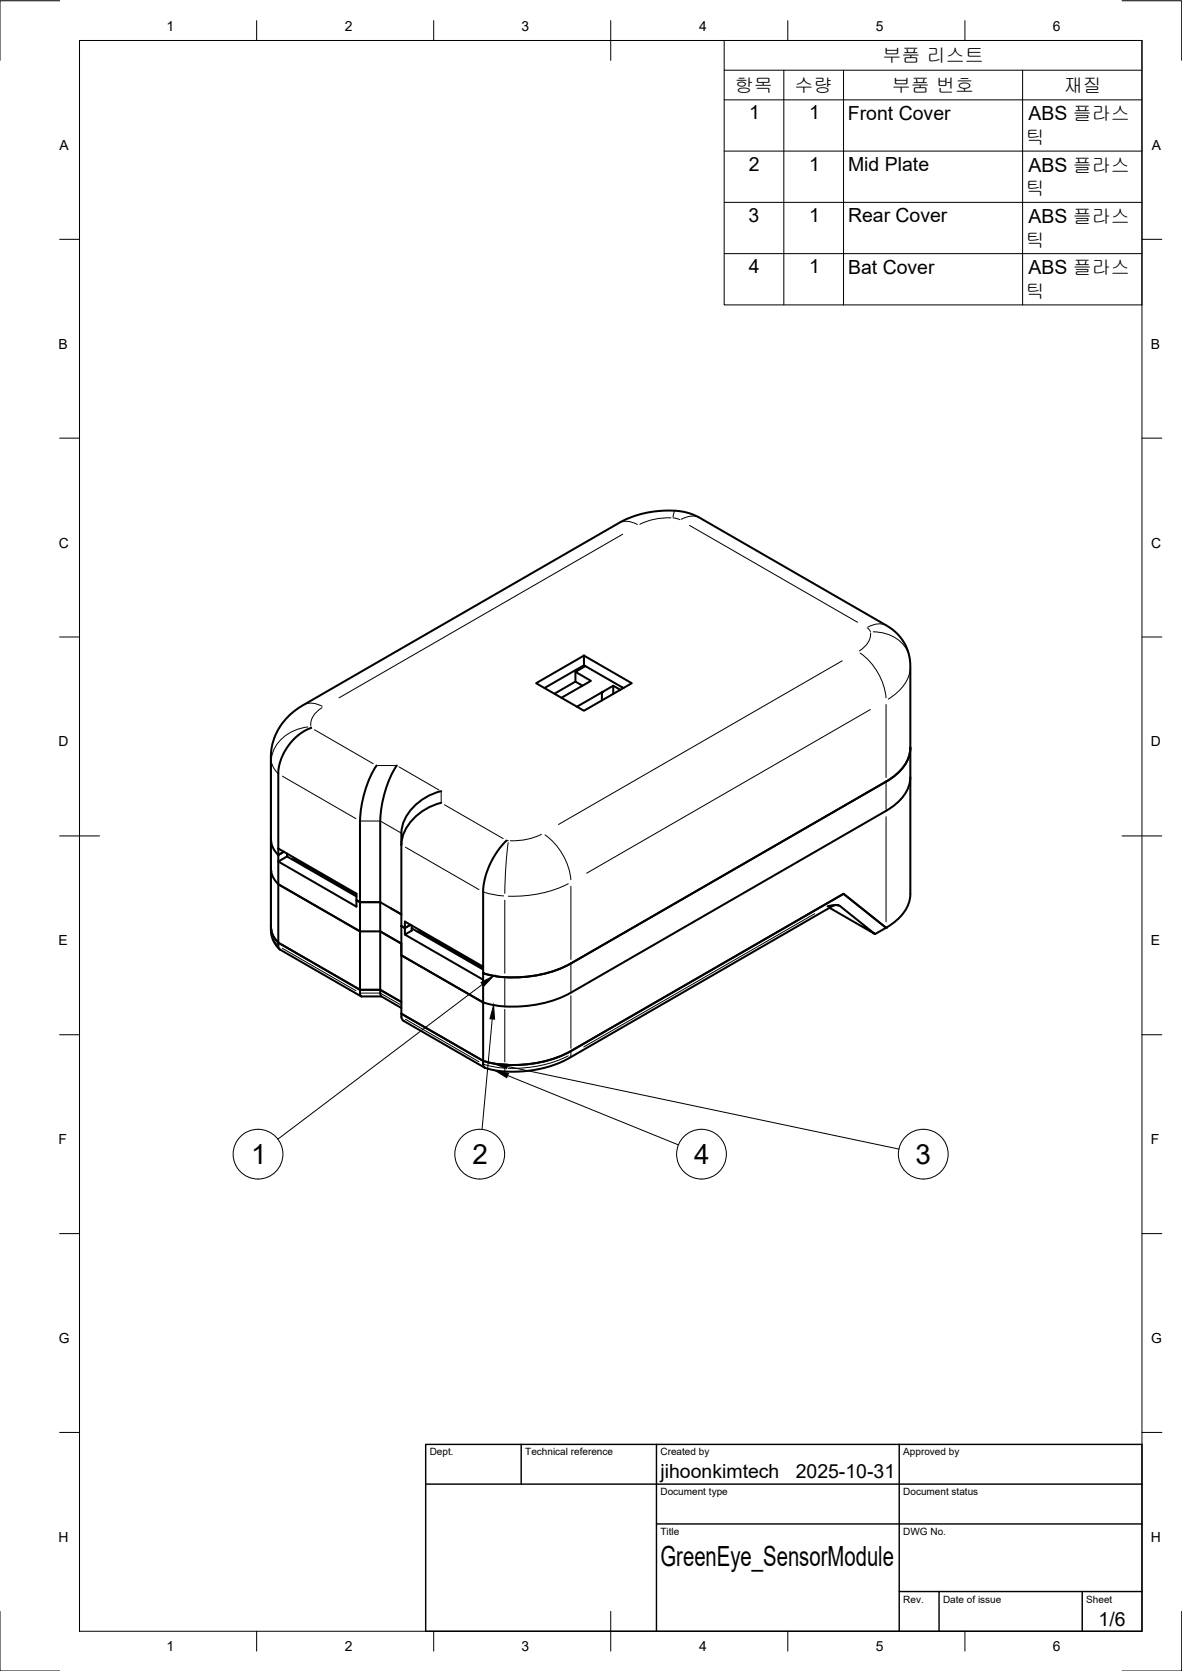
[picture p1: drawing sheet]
<svg xmlns="http://www.w3.org/2000/svg" width="297mm" height="420mm" viewBox="0 0 297 420" stroke-linecap="round" stroke-linejoin="round" font-family="sans-serif">
<!-- layer: Visible Narrow -->
<g fill="none" stroke="#000" stroke-width=".25">
<path d="M155.7 131.4a4.9 4.9 0 0 1 4.5 .5M156.5 134.3l-71.3 41.2M168.6 130.2a16.3 16.3 0 0 0-7.8 1.6M169.2 130.2l1.7 .5M169.6 128.4l-.5 1.7M173.3 132.1l42.2 24.4M175.7 130.1a4.9 4.9 0 0 0-4.5 .5M217.9 157.9l.8 .9M218.8 159.2a5.1 5.1 0 0 1-2.9 4.5M219.4 158.9a9 9 0 0 1 9.1 6M222.7 157.2a4.9 4.9 0 0 0-4.6 .5M76.4 177.1a4.9 4.9 0 0 1 4.6 .5"/>
<path d="M80.9 177.9a5.1 5.1 0 0 0-2.8 4.6M211.6 166.2l-71.2 41.1M216.2 164.2a16 16 0 0 1 6.5 11.3M218.7 178.4l-71.3 41.2M222.7 177.1v18.4M228.8 168.1a10.4 10.4 0 0 1-5.6 7.7M68.1 190.4l.1 1M68.2 192.4v18.4M68.2 191.6l.5 1.4 1.1 1.4M71 195.2l18.5 10.6M77.4 182.8a9.9 9.9 0 0 0-9.2 8M78.1 182.7l.1 .3"/>
<path d="M79 183.5l14.8 8.5M94.9 192.5h4.5M100.2 192.8l10.1 5.8M110.9 199.1v2.6M222.7 196.9v6.6M68.2 212.2v6.6M68.2 219.9v13.3M90.7 206.4h4.6M95.8 206.6l4.8 2.7M101.9 213l18.5 10.7M111.7 202.4l14.7 8.5M127.3 211.3l.4 .1"/>
<path d="M127.7 211.9l-.5 5.3-.3 7.4M136.1 209.8a16 16 0 0 1-7.9 1.6M137 209.9a16 16 0 0 1 6.5 11.3M222.7 205.4v26.4M68.1 233.6l.1 1v-.7M68.2 234.7v.2M68.2 234.9l.5 1.4 1.1 1.4M71 238.4l18.5 10.7M121.7 224.4l2 .5 2.9 .4M126.9 226.3v18.4M142.8 222.2a31.1 31.1 0 0 1-15 3.1M143.5 222.9v18.3"/>
<path d="M204.7 229.7l-58 33.5M209.2 227.8l-1.1 .1M210.7 227.6l.4 .2M90.7 249.7h4.6M95.8 249.9l4.8 2.7M101.9 256.3l18.5 10.7M126.9 246.1v6.6M126.9 253.8v13.2M143.5 242.6v6.6M143.5 250.3v13.3M121.7 267.6l2 .6 2.9 .4M126.8 268.6l.1 .8"/>
<path d="M126.9 267.8v.7M142.8 265.5a31.1 31.1 0 0 1-15 3.1M143.5 264.3v.8M143.5 265.2l-.4 .8"/>
</g>
<!-- layer: Visible -->
<g fill="none" stroke="#000" stroke-width=".51">
<path d="M134.7 171.8l12-7 12.1 7-12.1 6.9zM136.8 173l9.9-5.7 10 5.7M144.6 168.9v2.5l1.8 1M144.6 171.4l-5.3 3M146.7 164.8v2.5M147.1 167.5l-2.5 1.4 3.9 2.3-7.4 4.3M151.3 176.1v-2l-6.3 3.6M154.1 172.4v2.1M155.9 173.4l-1.8-1-2.8 1.7M156.2 172.7l.4 .3M78.2 183l-2.7 1.4-2.1 1.9-2 2.9-1.1 2.7-.4 2.2v19.3M94.6 192.5a28 28 0 0 0-4.1 13.9v42.5h5v.8"/>
<path d="M99.7 192.5a28 28 0 0 0-4.1 13.9l-.1 42.5 5.4 3-5.4-3h-5l-20.6-11.9M110.9 198.9a13 13 0 0 0-9.9 9.5l-.1 1.1M222.7 196.5l-79.2 45.7a30.4 30.4 0 0 1-22.1 2.5M228.8 187.9a9.8 9.8 0 0 1-5.1 8l-1 .6M228.8 188a9.8 9.8 0 0 1-5.1 7.9l-1 .6M228.8 188l-.2-22.3-.6-2.3-.7-1.7-1-1.4-1.3-1.4-2.1-1.6-47.8-27.5-2.8-1-2.5-.4h-2.5l-2.9 .2-4.5 1-3.8 1.6-80.2 46.3-2.7 2-1.7 1.6-1.4 2.1-1.1 2.3-.7 2.4-.2 2v20.8a5.4 5.4 0 0 0 1.8 4.3M228.8 188v7.4a9.8 9.8 0 0 1-5.1 7.8l-80.2 46.4a30.4 30.4 0 0 1-22.1 2.4M228.8 195.5v29.3a9.8 9.8 0 0 1-5.1 7.8l-1 .7-10.7-8.6-68.5 39.6M68.1 210.8v22M68.1 217.9a5.4 5.4 0 0 0 1.8 4.4M69.9 215h.1M69.9 213.4v1.6l1.4-.8-1.4 .8"/>
<path d="M69.9 213.4l19.7 11.3v1.6l.9 .5h5l5.4 3.1-2.7-1.5M69.9 215l.1 23.4 .3 .4 20.4 11.7M72.1 215.3l-2.2 1.3 19.7 11.4v-1.7l.9 .5h5M72.1 215.3l17.5 10.1M72.1 214.6v.7M73.4 216l.9 .2 15.3 8.8M100.9 209.5v46.2M110.9 201.9a13 13 0 0 0-9.9 9.5l-.1 1M127.3 211.3l-2.1 2.4-1.7 2.8-1.3 3.1-.7 2.9-.1 22.2M68.1 232.8l.1 2 .3 1.4 .7 1.2 1 1.3M68.1 232.8a5.4 5.4 0 0 0 1.8 4.2M69.9 222.3l20.6 11.9h5l5.4 3.1"/>
<path d="M69.9 237l20.6 11.9v.8M69.9 222.3l20.6 11.9M95.5 234.2l5.4 3.1v2.9l20.5 11.9M100.9 232.8l.8 .5M101.7 235v-1.7l1.5-.8-1.5 .8v-1.6l19.7 11.4M103.5 232.7v1.3l-1.8 1 19.7 11.3M103.5 233.4l17.9 10.4M104.9 234.2l.9 .2M105.8 234.4l15.6 9M208 227.9l2-.4 1 .3 8.9 7.1-11.4-6.6M210.7 227.6h-.6l-.9 .2-66.3 38.3-2.7 1.3-3.6 1.2-3.9 .7-4.7 .2-3.5-.3-2.7-.7-.4-.6v-1.2l-20.5-11.8 20.5 11.8M219.9 234.9l2.8-1.6-10.7-8.6-68.5 39.6"/>
<path d="M90.5 249.7l.1 .6 .2 .2h5M95.6 249.7l.2 .8 5.1 2.9M100.9 240.2l20.5 11.9M100.9 255.7l.1 .6 .5 .4 20.3 11.7M121.4 244.7v22M143.5 264.3a30.4 30.4 0 0 1-22.1 2.4"/>
</g>
<g fill="#000">
<circle cx="151.3" cy="174.1" r=".25"/>
<circle cx="222.7" cy="233.3" r=".25"/>
<circle cx="121.4" cy="244.7" r=".25"/>
</g>
<!-- layer: BORDER -->
<g fill="none" stroke="#000" stroke-width=".25">
<path d="M15 .2h-15v15M20 10.2h267v400h-267zM64.5 5.2v5M109 5.2v5M153.5 5.2v10M198 5.2v5M242.5 5.2v5M282 .2h15v15M15 60.2h5M287 60.2h5M15 110.2h5M287 110.2h5"/>
<path d="M15 160.2h5M287 160.2h5M15 210.2h10M282 210.2h10M15 260.2h5M287 260.2h5M15 310.2h5M287 310.2h5M15 360.2h5M287 360.2h5M0 405.2v15h15M64.5 410.2v5"/>
<path d="M109 410.2v5M153.5 405.2v10M198 410.2v5M242.5 410.2v5M297 405.2v15h-15"/>
</g>
<!-- layer: TITLEBLOCK -->
<path d="M107 363.2h180v47h-180zM107 373.2h180M131 363.2v10M165 363.2v47M226 363.2v47M165 383.2h122M226 400.2h61M236 400.2v10M272 400.2v10" fill="none" stroke="#000" stroke-width=".36"/>
<!-- layer: Parts Lists -->
<path d="M182 10.2h105v66.5h-105zM182 17.7h105M197 17.7v59M212 17.7v59M257 17.7v59M182 25.1h105M182 38h105M182 50.9h105M182 63.8h105" fill="none" stroke="#000" stroke-width=".25"/>
<!-- layer: Balloons -->
<g fill="none" stroke="#000" stroke-width=".25">
<circle cx="64.8" cy="290.2" r="6.3"/>
<circle cx="120.6" cy="290.2" r="6.3"/>
<circle cx="176.3" cy="290.2" r="6.3"/>
<circle cx="232" cy="290.2" r="6.3"/>
</g>
<!-- layer: 0 -->
<path d="M120.9 247l3.1-1.6-2.4 2.6zM124 252.7l.3 3.6-1.2-.1zM124 267.4l3.6 .2-.3 1.1zM124.3 269.1l3.5 .8-.5 1.1z" fill="#000" stroke="#000" stroke-width=".25"/>
<path d="M121.2 247.5l-51.4 38.9M123.7 256.2l-2.6 27.8M127.4 268.1l98.5 20.8M127.6 270.4l42.9 17.5" fill="none" stroke="#000" stroke-width=".25"/>
<g font-size="7">
<text x="63.1" y="292.7">1</text>
<text x="118.7" y="292.7">2</text>
<text x="174.5" y="292.7">4</text>
<text x="230.1" y="292.7">3</text>
<text x="166" y="393.7">GreenEye_SensorModule</text>
</g>
<g font-size="4.9">
<text x="188.3" y="30">1</text>
<text x="203.3" y="30">1</text>
<text x="213.1" y="30.2">Front Cover</text>
<text x="258.5" y="30.3">ABS 플라스</text>
<text x="188.2" y="42.9">2</text>
<text x="203.3" y="42.9">1</text>
<text x="213.1" y="43">Mid Plate</text>
<text x="258.5" y="43.2">ABS 플라스</text>
<text x="188.1" y="55.8">3</text>
<text x="203.3" y="55.8">1</text>
<text x="213.1" y="55.9">Rear Cover</text>
<text x="258.5" y="56">ABS 플라스</text>
<text x="188.2" y="68.7">4</text>
<text x="203.3" y="68.7">1</text>
<text x="213.1" y="68.8">Bat Cover</text>
<text x="258.5" y="68.9">ABS 플라스</text>
<text x="166" y="371.7">jihoonkimtech</text>
<text x="200" y="371.7">2025-10-31</text>
<text x="276.1" y="408.8">1/6</text>
</g>
<g font-size="4.8">
<text x="221.8" y="15.6">부품 리스트</text>
<text x="184.7" y="23.1">항목</text>
<text x="199.7" y="23.1">수량</text>
<text x="224.1" y="23.1">부품 번호</text>
<text x="267.3" y="23.1">재질</text>
<text x="257.8" y="36.3">틱</text>
<text x="257.8" y="49.1">틱</text>
<text x="257.8" y="62">틱</text>
<text x="257.8" y="74.9">틱</text>
</g>
<g font-size="3.5">
<text x="41.9" y="7.7">1</text>
<text x="86.6" y="7.7">2</text>
<text x="131.1" y="7.7">3</text>
<text x="175.7" y="7.7">4</text>
<text x="220.1" y="7.7">5</text>
<text x="264.6" y="7.7">6</text>
<text x="15" y="37.7">A</text>
<text x="289.5" y="37.7">A</text>
<text x="14.7" y="87.7">B</text>
<text x="289.2" y="87.7">B</text>
<text x="14.8" y="137.7">C</text>
<text x="289.3" y="137.7">C</text>
<text x="14.7" y="187.7">D</text>
<text x="289.2" y="187.7">D</text>
<text x="14.7" y="237.7">E</text>
<text x="289.2" y="237.7">E</text>
<text x="14.7" y="287.7">F</text>
<text x="289.2" y="287.7">F</text>
<text x="14.8" y="337.7">G</text>
<text x="289.3" y="337.7">G</text>
<text x="14.7" y="387.7">H</text>
<text x="289.2" y="387.7">H</text>
<text x="41.9" y="415.2">1</text>
<text x="86.6" y="415.2">2</text>
<text x="131.1" y="415.2">3</text>
<text x="175.7" y="415.2">4</text>
<text x="220.1" y="415.2">5</text>
<text x="264.6" y="415.2">6</text>
</g>
<g font-size="2.5">
<text x="108" y="366">Dept.</text>
<text x="132" y="366">Technical reference</text>
<text x="166" y="366">Created by</text>
<text x="227" y="366">Approved by</text>
<text x="166" y="376">Document type</text>
<text x="227" y="376">Document status</text>
<text x="166" y="386">Title</text>
<text x="227" y="386">DWG No.</text>
<text x="227" y="403">Rev.</text>
<text x="237" y="403">Date of issue</text>
<text x="273" y="403">Sheet</text>
</g>
</svg>
